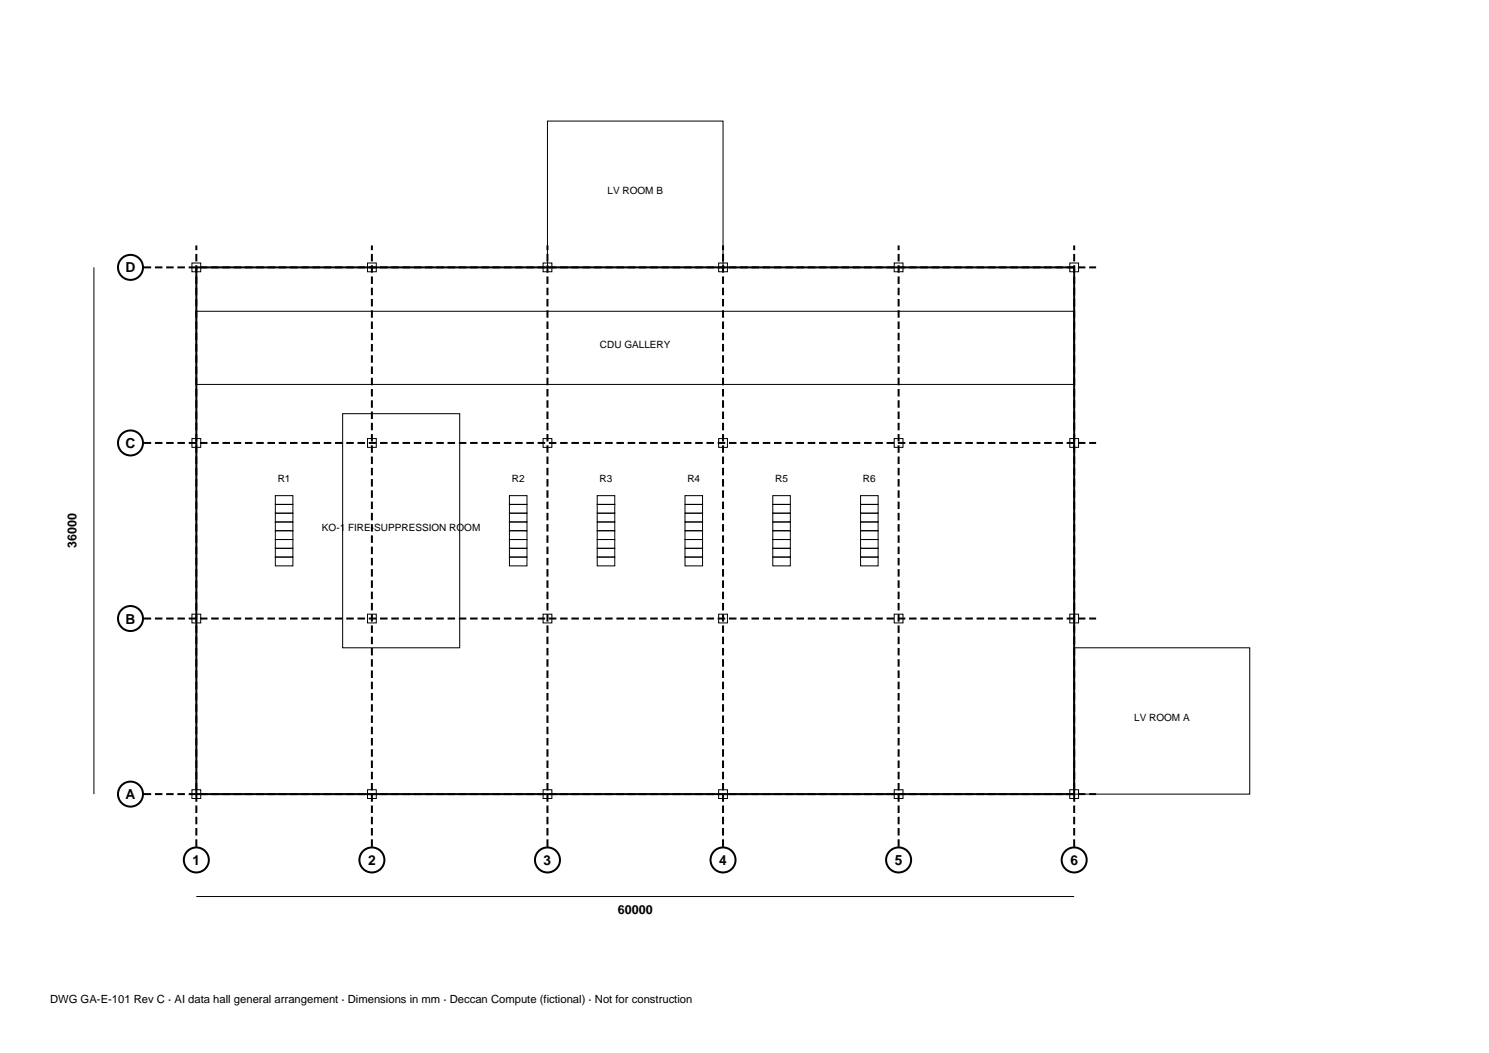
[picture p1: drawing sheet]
<svg xmlns="http://www.w3.org/2000/svg" width="420mm" height="297mm" viewBox="0 0 420 297" stroke-linecap="round" stroke-linejoin="round" font-family="sans-serif">
<g fill="none" stroke="#000" stroke-width=".56">
<path d="M55.4 75.4h247.6v148.6h-247.6z"/>
<circle cx="36.8" cy="75.4" r="3.5"/>
<circle cx="36.8" cy="124.9" r="3.5"/>
<circle cx="36.8" cy="174.5" r="3.5"/>
<circle cx="36.8" cy="224" r="3.5"/>
<circle cx="55.4" cy="242.6" r="3.5"/>
<circle cx="104.9" cy="242.6" r="3.5"/>
<circle cx="154.4" cy="242.6" r="3.5"/>
<circle cx="203.9" cy="242.6" r="3.5"/>
<circle cx="253.5" cy="242.6" r="3.5"/>
<circle cx="303" cy="242.6" r="3.5"/>
</g>
<path d="M40.5 75.4h268.7M40.5 124.9h268.7M40.5 174.5h268.7M40.5 224h268.7M55.4 238.8v-169.6M104.9 238.8v-169.6M154.4 238.8v-169.6M203.9 238.8v-169.6M253.5 238.8v-169.6M303 238.8v-169.6" fill="none" stroke="#000" stroke-width=".56" stroke-dasharray="2.1 1.1" stroke-linecap="butt"/>
<g fill="none" stroke="#000" stroke-width=".28">
<path d="M154.4 34.1h49.5v41.3h-49.5zM26.5 75.4v148.6M54.1 74.2h2.5v2.5h-2.5zM103.7 74.2h2.4v2.5h-2.4zM153.2 74.2h2.5v2.5h-2.5zM202.7 74.2h2.5v2.5h-2.5zM252.2 74.2h2.5v2.5h-2.5zM301.8 74.2h2.4v2.5h-2.4zM55.4 87.8h247.6v20.6h-247.6zM96.6 116.7h33.1v66h-33.1zM54.1 123.7h2.5v2.5h-2.5zM77.7 139.8h4.9v2.5h-4.9z"/>
<path d="M103.7 123.7h2.4v2.5h-2.4zM143.7 139.8h4.9v2.5h-4.9zM153.2 123.7h2.5v2.5h-2.5zM168.5 139.8h4.9v2.5h-4.9zM193.2 139.8h5v2.5h-5zM202.7 123.7h2.5v2.5h-2.5zM218 139.8h4.9v2.5h-4.9zM242.7 139.8h5v2.5h-5zM252.2 123.7h2.5v2.5h-2.5zM301.8 123.7h2.4v2.5h-2.4zM77.7 157.1h4.9v2.5h-4.9zM77.7 154.7h4.9v2.4h-4.9z"/>
<path d="M77.7 152.2h4.9v2.5h-4.9zM77.7 149.7h4.9v2.5h-4.9zM77.7 147.2h4.9v2.5h-4.9zM77.7 144.7h4.9v2.5h-4.9zM77.7 142.3h4.9v2.4h-4.9zM143.7 157.1h4.9v2.5h-4.9zM143.7 154.7h4.9v2.4h-4.9zM143.7 152.2h4.9v2.5h-4.9zM143.7 149.7h4.9v2.5h-4.9zM143.7 147.2h4.9v2.5h-4.9zM143.7 144.7h4.9v2.5h-4.9zM143.7 142.3h4.9v2.4h-4.9z"/>
<path d="M168.5 157.1h4.9v2.5h-4.9zM168.5 154.7h4.9v2.4h-4.9zM168.5 152.2h4.9v2.5h-4.9zM168.5 149.7h4.9v2.5h-4.9zM168.5 147.2h4.9v2.5h-4.9zM168.5 144.7h4.9v2.5h-4.9zM168.5 142.3h4.9v2.4h-4.9zM193.2 157.1h5v2.5h-5zM193.2 154.7h5v2.4h-5zM193.2 152.2h5v2.5h-5zM193.2 149.7h5v2.5h-5zM193.2 147.2h5v2.5h-5z"/>
<path d="M193.2 144.7h5v2.5h-5zM193.2 142.3h5v2.4h-5zM218 157.1h4.9v2.5h-4.9zM218 154.7h4.9v2.4h-4.9zM218 152.2h4.9v2.5h-4.9zM218 149.7h4.9v2.5h-4.9zM218 147.2h4.9v2.5h-4.9zM218 144.7h4.9v2.5h-4.9zM218 142.3h4.9v2.4h-4.9zM242.7 157.1h5v2.5h-5zM242.7 154.7h5v2.4h-5zM242.7 152.2h5v2.5h-5z"/>
<path d="M242.7 149.7h5v2.5h-5zM242.7 147.2h5v2.5h-5zM242.7 144.7h5v2.5h-5zM242.7 142.3h5v2.4h-5zM54.1 173.2h2.5v2.5h-2.5zM103.7 173.2h2.4v2.5h-2.4zM153.2 173.2h2.5v2.5h-2.5zM202.7 173.2h2.5v2.5h-2.5zM252.2 173.2h2.5v2.5h-2.5zM301.8 173.2h2.4v2.5h-2.4zM303 182.7h49.5v41.3h-49.5zM54.1 222.7h2.5v2.5h-2.5z"/>
<path d="M103.7 222.7h2.4v2.5h-2.4zM153.2 222.7h2.5v2.5h-2.5zM202.7 222.7h2.5v2.5h-2.5zM252.2 222.7h2.5v2.5h-2.5zM301.8 222.7h2.4v2.5h-2.4zM55.4 252.9h247.6"/>
</g>
<g font-size="3.9">
<text x="35.4" y="76.8">D</text>
<text x="35.4" y="126.3">C</text>
<text x="35.4" y="175.9">B</text>
<text x="35.4" y="225.4">A</text>
<text x="54.3" y="244">1</text>
<text x="103.8" y="244">2</text>
<text x="153.3" y="244">3</text>
<text x="202.9" y="244">4</text>
<text x="252.4" y="244">5</text>
<text x="301.9" y="244">6</text>
</g>
<g font-size="3.5">
<text x="21.5" y="154.6" transform="rotate(-90 21.5 154.6)">36000</text>
<text x="174.3" y="257.8">60000</text>
</g>
<text font-size="3.2" x="14.1" y="282.9">DWG GA-E-101 Rev C · AI data hall general arrangement · Dimensions in mm · Deccan Compute (fictional) · Not for construction</text>
<g font-size="2.8">
<text x="171.3" y="54.8">LV ROOM B</text>
<text x="169.2" y="98.1">CDU GALLERY</text>
<text x="78.3" y="136.1">R1</text>
<text x="144.4" y="136.1">R2</text>
<text x="169.1" y="136.1">R3</text>
<text x="193.9" y="136.1">R4</text>
<text x="218.7" y="136.1">R5</text>
<text x="243.4" y="136.1">R6</text>
<text x="90.8" y="149.7">KO-1 FIRE-SUPPRESSION ROOM</text>
<text x="319.9" y="203.3">LV ROOM A</text>
</g>
</svg>
